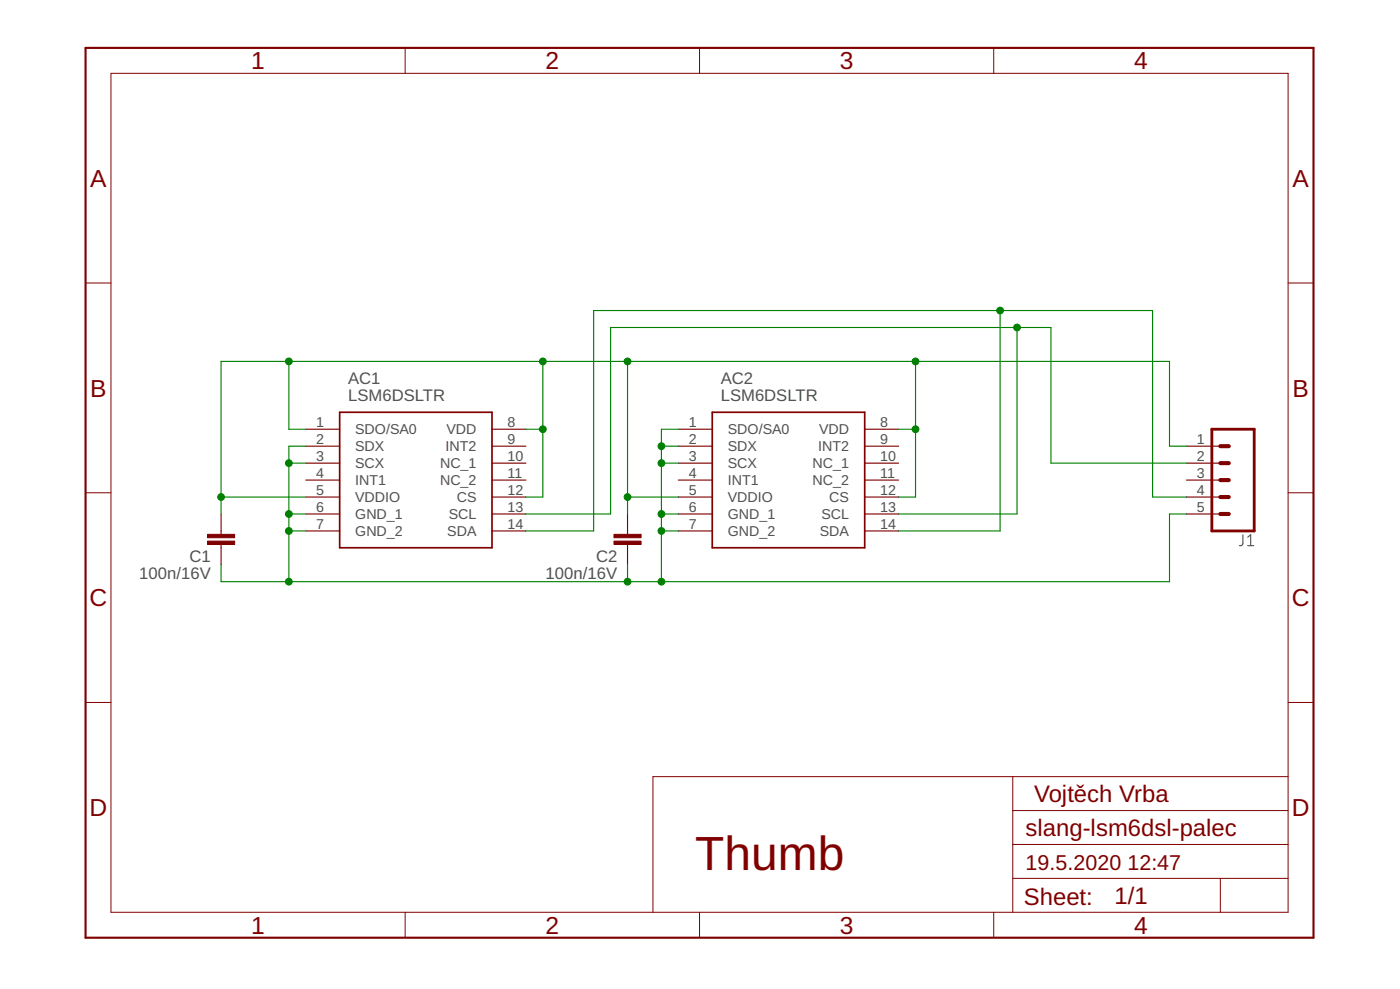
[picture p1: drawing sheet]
<svg xmlns="http://www.w3.org/2000/svg" width="210mm" height="148mm" viewBox="0 0 210 148" stroke-linecap="round" stroke-linejoin="round" font-family="sans-serif">
<path d="M186.4 80.1l-.1 1.4a.4 .4 0 0 1-.5 .2M187.1 81.7h.9M187.1 80.5l.4-.4v1.6" fill="none" stroke="#505050" stroke-width=".17"/>
<g fill="none" stroke="#800000" stroke-width=".17">
<path d="M33.1 77v3.1M45.8 66.8h5.1M45.8 69.4h5.1M45.8 71.9h5.1M45.8 74.5h5.1M45.8 77h5.1M45.8 64.3h5.1M45.8 79.5h5.1M73.8 66.8h5M73.8 69.4h5M73.8 71.9h5M73.8 74.5h5"/>
<path d="M73.8 77h5M73.8 64.3h5M73.8 79.5h5M94.1 77v3.1M101.7 66.8h5.1M101.7 69.4h5.1M101.7 71.9h5.1M101.7 74.5h5.1M101.7 77h5.1M101.7 64.3h5.1M101.7 79.5h5.1M129.6 66.8h5.1"/>
<path d="M129.6 69.4h5.1M129.6 71.9h5.1M129.6 74.5h5.1M129.6 77h5.1M129.6 64.3h5.1M129.6 79.5h5.1M177.9 66.8h5.1M177.9 69.4h5.1M177.9 71.9h5.1M177.9 74.5h5.1M177.9 77h5.1M33.1 81.6v3"/>
<path d="M94.1 81.6v3"/>
</g>
<g fill="#800000" stroke="#800000" stroke-width=".15">
<path d="M31.1 80.1h4.1v.5h-4.1z"/>
<path d="M31.1 81.1h4.1v.5h-4.1z"/>
<path d="M92.1 80.1h4v.5h-4z"/>
<path d="M92.1 81.1h4v.5h-4z"/>
</g>
<path d="M181.7 64.3h6.3v15.2h-6.3z" fill="none" stroke="#800000" stroke-width=".42"/>
<path d="M183 71.9h1.2M183 69.4h1.2M183 66.8h1.2M183 77h1.2M183 74.5h1.2" fill="none" stroke="#800000" stroke-width=".61"/>
<path d="M50.9 61.8h22.9v20.3h-22.9zM106.8 61.8h22.8v20.3h-22.8z" fill="none" stroke="#800000" stroke-width=".25"/>
<g fill="none" stroke="#800000" stroke-width=".15">
<path d="M16.6 11h176.5v125.7h-176.5zM60.7 7.2v3.8M104.9 7.2v3.8M149 7.2v3.8M12.8 42.4h3.8M193.1 42.4h3.8M12.8 73.8h3.8M193.1 73.8h3.8M12.8 105.2h3.8M151.8 116.4v20.3M193.1 116.4h-95.2v20.3M193.1 105.2h3.8"/>
<path d="M60.7 136.7v3.8M104.9 136.7v3.8M149 136.7v3.8M151.8 131.6h41.3M151.8 126.5h41.3M151.8 121.4h41.3M183 131.6v5.1"/>
</g>
<path d="M12.8 7.2h184.1v133.3h-184.1z" fill="none" stroke="#800000" stroke-width=".32"/>
<g fill="none" stroke="#008000" stroke-width=".17">
<path d="M43.3 54.1v10.2h2.5M81.4 54.1v20.4h-2.6M94.1 54.1v22.9M137.3 54.1v20.4h-2.6M149.9 46.5v33h-15.2M152.5 49.1v27.9h-17.8M33.1 74.5h12.7M43.3 77h2.5M43.3 79.5h2.5M43.3 69.4h2.5M45.8 66.8h-2.5v20.3M78.8 64.3h2.6"/>
<path d="M94.1 74.5h7.6M99.2 66.8h2.5M99.2 77h2.5M99.2 79.5h2.5M99.2 69.4h2.5M101.7 64.3h-2.5v22.8M134.7 64.3h2.6M177.9 66.8h-2.6v-12.7h-142.2v22.9M177.9 77h-2.6v10.1h-142.2v-2.5M177.9 74.5h-5.1v-28h-83.8v33h-10.2M177.9 69.4h-20.3v-20.3h-66.1v27.9h-12.7M94.1 84.6v2.5"/>
</g>
<g fill="#008000" stroke="#008000" stroke-width=".15">
<circle cx="33.1" cy="74.5" r=".51"/>
<circle cx="81.4" cy="54.1" r=".51"/>
<circle cx="137.3" cy="54.1" r=".51"/>
<circle cx="94.1" cy="54.1" r=".51"/>
<circle cx="94.1" cy="74.5" r=".51"/>
<circle cx="43.3" cy="54.1" r=".51"/>
<circle cx="81.4" cy="64.3" r=".51"/>
<circle cx="137.3" cy="64.3" r=".51"/>
<circle cx="43.3" cy="79.5" r=".51"/>
<circle cx="43.3" cy="77" r=".51"/>
<circle cx="43.3" cy="69.4" r=".51"/>
<circle cx="99.2" cy="79.5" r=".51"/>
<circle cx="99.2" cy="77" r=".51"/>
<circle cx="99.2" cy="69.4" r=".51"/>
<circle cx="43.3" cy="87.1" r=".51"/>
<circle cx="94.1" cy="87.1" r=".51"/>
<circle cx="99.2" cy="87.1" r=".51"/>
<circle cx="99.2" cy="66.8" r=".51"/>
<circle cx="152.5" cy="49.1" r=".51"/>
<circle cx="149.9" cy="46.5" r=".51"/>
</g>
<text font-size="7.2" fill="#800000" x="104.2" y="130.3">Thumb</text>
<g font-size="3.7" fill="#800000">
<text x="37.7" y="10.4">1</text>
<text x="81.8" y="10.4">2</text>
<text x="125.9" y="10.4">3</text>
<text x="170" y="10.4">4</text>
<text x="13.5" y="28">A</text>
<text x="193.8" y="28">A</text>
<text x="13.5" y="59.4">B</text>
<text x="193.8" y="59.4">B</text>
<text x="13.4" y="90.8">C</text>
<text x="193.7" y="90.8">C</text>
<text x="13.4" y="122.2">D</text>
<text x="193.7" y="122.2">D</text>
<text x="37.7" y="139.9">1</text>
<text x="81.8" y="139.9">2</text>
<text x="125.9" y="139.9">3</text>
<text x="170" y="139.9">4</text>
</g>
<g font-size="3.6" fill="#800000">
<text x="153.8" y="125.2">slang-lsm6dsl-palec</text>
<text x="155" y="120.2">Vojtěch Vrba</text>
<text x="153.5" y="135.5">Sheet:</text>
<text x="167.1" y="135.4">1/1</text>
</g>
<g font-size="3.2" fill="#800000">
<text x="153.8" y="130.3">19.5.2020</text>
<text x="169" y="130.3">12:47</text>
</g>
<g font-size="2.5" fill="#505050">
<text x="52.2" y="57.6">AC1</text>
<text x="108.1" y="57.6">AC2</text>
<text x="52.2" y="60.1">LSM6DSLTR</text>
<text x="108.1" y="60.1">LSM6DSLTR</text>
<text x="20.9" y="86.8">100n/16V</text>
<text x="28.4" y="84.2">C1</text>
<text x="81.8" y="86.8">100n/16V</text>
<text x="89.4" y="84.2">C2</text>
</g>
<g font-size="2.1" fill="#505050">
<text x="47.4" y="63.9">1</text>
<text x="53.3" y="65.1">SDO/SA0</text>
<text x="66.9" y="65.1">VDD</text>
<text x="76.1" y="63.9">8</text>
<text x="103.3" y="63.9">1</text>
<text x="109.1" y="65.1">SDO/SA0</text>
<text x="122.8" y="65.1">VDD</text>
<text x="132" y="63.9">8</text>
<text x="47.4" y="66.5">2</text>
<text x="47.4" y="69">3</text>
<text x="47.4" y="71.6">4</text>
<text x="53.3" y="67.6">SDX</text>
<text x="53.3" y="70.1">SCX</text>
<text x="66" y="70.1">NC_1</text>
<text x="66.8" y="67.6">INT2</text>
<text x="76.1" y="66.5">9</text>
<text x="76.1" y="69">10</text>
<text x="76.1" y="71.6">11</text>
<text x="103.3" y="66.5">2</text>
<text x="103.3" y="69">3</text>
<text x="103.3" y="71.6">4</text>
<text x="109.1" y="67.6">SDX</text>
<text x="109.1" y="70.1">SCX</text>
<text x="121.8" y="70.1">NC_1</text>
<text x="122.7" y="67.6">INT2</text>
<text x="132" y="66.5">9</text>
<text x="132" y="69">10</text>
<text x="132" y="71.6">11</text>
<text x="179.4" y="66.5">1</text>
<text x="179.4" y="69">2</text>
<text x="179.4" y="71.6">3</text>
<text x="47.4" y="74.1">5</text>
<text x="47.4" y="76.6">6</text>
<text x="53.3" y="72.7">INT1</text>
<text x="53.3" y="75.2">VDDIO</text>
<text x="53.3" y="77.8">GND_1</text>
<text x="66" y="72.7">NC_2</text>
<text x="67.3" y="77.8">SCL</text>
<text x="68.5" y="75.2">CS</text>
<text x="76.1" y="74.1">12</text>
<text x="76.1" y="76.6">13</text>
<text x="103.3" y="74.1">5</text>
<text x="103.3" y="76.6">6</text>
<text x="109.1" y="72.7">INT1</text>
<text x="109.1" y="75.2">VDDIO</text>
<text x="109.1" y="77.8">GND_1</text>
<text x="121.8" y="72.7">NC_2</text>
<text x="123.2" y="77.8">SCL</text>
<text x="124.3" y="75.2">CS</text>
<text x="132" y="74.1">12</text>
<text x="132" y="76.6">13</text>
<text x="179.4" y="74.1">4</text>
<text x="179.4" y="76.6">5</text>
<text x="47.4" y="79.2">7</text>
<text x="53.3" y="80.3">GND_2</text>
<text x="67.1" y="80.3">SDA</text>
<text x="76.1" y="79.2">14</text>
<text x="103.3" y="79.2">7</text>
<text x="109.1" y="80.3">GND_2</text>
<text x="122.9" y="80.3">SDA</text>
<text x="132" y="79.2">14</text>
</g>
</svg>
